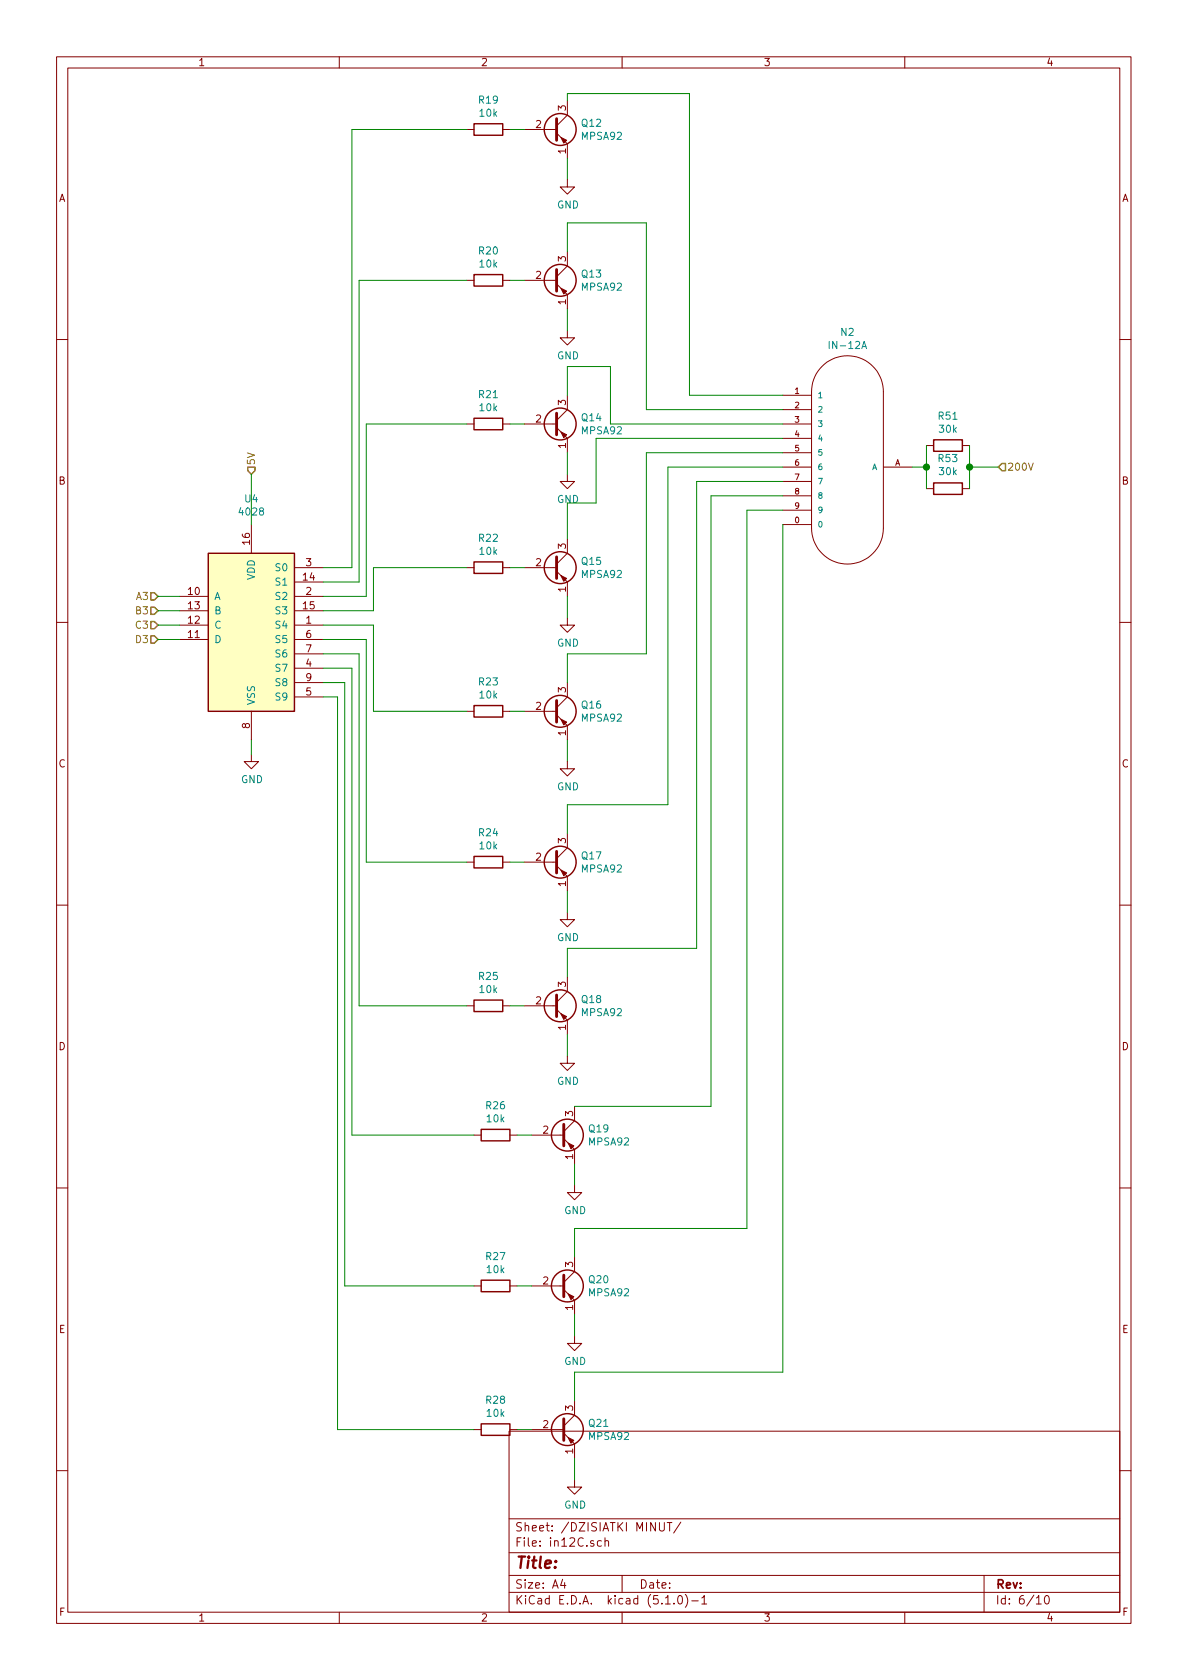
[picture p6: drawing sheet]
EESchema Schematic File Version 4
LIBS:ni12_zegar-cache
EELAYER 29 0
EELAYER END
$Descr A4 8268 11693 portrait
encoding utf-8
Sheet 6 10
Title ""
Date ""
Rev ""
Comp ""
Comment1 ""
Comment2 ""
Comment3 ""
Comment4 ""
$EndDescr
$Comp
L Transistor_BJT:MPSA92 Q?
U 1 1
P 3850 6000
AR Path="/5CB10040/5CB14535" Ref="Q?"  Part="1" 
AR Path="/5CBC3935/5CB14535" Ref="Q?"  Part="1" 
AR Path="/5CBC3C3E/5CB14535" Ref="Q17"  Part="1" 
AR Path="/5CBC3F24/5CB14535" Ref="Q?"  Part="1" 
F 0 "Q17" H 4041 6046 50  0000 L CNN
F 1 "MPSA92" H 4041 5955 50  0000 L CNN
F 2 "Package_TO_SOT_SMD:SOT-23_Handsoldering" H 4050 5925 50  0001 L CIN
F 3 "http://www.onsemi.com/pub_link/Collateral/MPSA92-D.PDF" H 3850 6000 50  0001 L CNN
	1    3850 6000
	1    0    0    -1  
$EndComp
$Comp
L Device:R R?
U 1 1
P 3400 6000
AR Path="/5CB10040/5CB14C35" Ref="R?"  Part="1" 
AR Path="/5CBC3935/5CB14C35" Ref="R?"  Part="1" 
AR Path="/5CBC3C3E/5CB14C35" Ref="R24"  Part="1" 
AR Path="/5CBC3F24/5CB14C35" Ref="R?"  Part="1" 
F 0 "R24" V 3193 6000 50  0000 C CNN
F 1 "10k" V 3284 6000 50  0000 C CNN
F 2 "Resistor_SMD:R_0805_2012Metric_Pad1.15x1.40mm_HandSolder" V 3330 6000 50  0001 C CNN
F 3 "~" H 3400 6000 50  0001 C CNN
	1    3400 6000
	0    1    1    0   
$EndComp
Wire Wire Line
	3550 6000 3650 6000
$Comp
L power:GND #PWR?
U 1 1
P 3950 6350
AR Path="/5CB10040/5CC3D207" Ref="#PWR?"  Part="1" 
AR Path="/5CBC3935/5CC3D207" Ref="#PWR?"  Part="1" 
AR Path="/5CBC3C3E/5CC3D207" Ref="#PWR038"  Part="1" 
AR Path="/5CBC3F24/5CC3D207" Ref="#PWR?"  Part="1" 
F 0 "#PWR038" H 3950 6100 50  0001 C CNN
F 1 "GND" H 3955 6177 50  0000 C CNN
F 2 "" H 3950 6350 50  0001 C CNN
F 3 "" H 3950 6350 50  0001 C CNN
	1    3950 6350
	1    0    0    -1  
$EndComp
Wire Wire Line
	3950 6350 3950 6200
$Comp
L 4xxx:4028 U?
U 1 1
P 1750 4350
AR Path="/5CB10040/5CC3D20B" Ref="U?"  Part="1" 
AR Path="/5CBC3935/5CC3D20B" Ref="U?"  Part="1" 
AR Path="/5CBC3C3E/5CC3D20B" Ref="U4"  Part="1" 
AR Path="/5CBC3F24/5CC3D20B" Ref="U?"  Part="1" 
F 0 "U4" H 1750 5231 50  0000 C CNN
F 1 "4028" H 1750 5140 50  0000 C CNN
F 2 "Package_SO:SOIC-16_3.9x9.9mm_P1.27mm" H 1750 4350 50  0001 C CNN
F 3 "http://www.intersil.com/content/dam/Intersil/documents/cd40/cd4028bms.pdf" H 1750 4350 50  0001 C CNN
	1    1750 4350
	1    0    0    -1  
$EndComp
$Comp
L power:GND #PWR?
U 1 1
P 1750 5250
AR Path="/5CB10040/5CC3D20D" Ref="#PWR?"  Part="1" 
AR Path="/5CBC3935/5CC3D20D" Ref="#PWR?"  Part="1" 
AR Path="/5CBC3C3E/5CC3D20D" Ref="#PWR032"  Part="1" 
AR Path="/5CBC3F24/5CC3D20D" Ref="#PWR?"  Part="1" 
F 0 "#PWR032" H 1750 5000 50  0001 C CNN
F 1 "GND" H 1755 5077 50  0000 C CNN
F 2 "" H 1750 5250 50  0001 C CNN
F 3 "" H 1750 5250 50  0001 C CNN
	1    1750 5250
	1    0    0    -1  
$EndComp
Wire Wire Line
	1750 5250 1750 5150
Wire Wire Line
	3950 5800 3950 5600
$Comp
L Transistor_BJT:MPSA92 Q?
U 1 1
P 3850 4950
AR Path="/5CB10040/5CB189FA" Ref="Q?"  Part="1" 
AR Path="/5CBC3935/5CB189FA" Ref="Q?"  Part="1" 
AR Path="/5CBC3C3E/5CB189FA" Ref="Q16"  Part="1" 
AR Path="/5CBC3F24/5CB189FA" Ref="Q?"  Part="1" 
F 0 "Q16" H 4041 4996 50  0000 L CNN
F 1 "MPSA92" H 4041 4905 50  0000 L CNN
F 2 "Package_TO_SOT_SMD:SOT-23_Handsoldering" H 4050 4875 50  0001 L CIN
F 3 "http://www.onsemi.com/pub_link/Collateral/MPSA92-D.PDF" H 3850 4950 50  0001 L CNN
	1    3850 4950
	1    0    0    -1  
$EndComp
$Comp
L Device:R R?
U 1 1
P 3400 4950
AR Path="/5CB10040/5CC3D215" Ref="R?"  Part="1" 
AR Path="/5CBC3935/5CC3D215" Ref="R?"  Part="1" 
AR Path="/5CBC3C3E/5CC3D215" Ref="R23"  Part="1" 
AR Path="/5CBC3F24/5CC3D215" Ref="R?"  Part="1" 
F 0 "R23" V 3193 4950 50  0000 C CNN
F 1 "10k" V 3284 4950 50  0000 C CNN
F 2 "Resistor_SMD:R_0805_2012Metric_Pad1.15x1.40mm_HandSolder" V 3330 4950 50  0001 C CNN
F 3 "~" H 3400 4950 50  0001 C CNN
	1    3400 4950
	0    1    1    0   
$EndComp
Wire Wire Line
	3550 4950 3650 4950
Wire Wire Line
	3950 4750 3950 4550
$Comp
L Transistor_BJT:MPSA92 Q?
U 1 1
P 3850 3950
AR Path="/5CB10040/5CC3D21B" Ref="Q?"  Part="1" 
AR Path="/5CBC3935/5CC3D21B" Ref="Q?"  Part="1" 
AR Path="/5CBC3C3E/5CC3D21B" Ref="Q15"  Part="1" 
AR Path="/5CBC3F24/5CC3D21B" Ref="Q?"  Part="1" 
F 0 "Q15" H 4041 3996 50  0000 L CNN
F 1 "MPSA92" H 4041 3905 50  0000 L CNN
F 2 "Package_TO_SOT_SMD:SOT-23_Handsoldering" H 4050 3875 50  0001 L CIN
F 3 "http://www.onsemi.com/pub_link/Collateral/MPSA92-D.PDF" H 3850 3950 50  0001 L CNN
	1    3850 3950
	1    0    0    -1  
$EndComp
$Comp
L Device:R R?
U 1 1
P 3400 3950
AR Path="/5CB10040/5CC3D21E" Ref="R?"  Part="1" 
AR Path="/5CBC3935/5CC3D21E" Ref="R?"  Part="1" 
AR Path="/5CBC3C3E/5CC3D21E" Ref="R22"  Part="1" 
AR Path="/5CBC3F24/5CC3D21E" Ref="R?"  Part="1" 
F 0 "R22" V 3193 3950 50  0000 C CNN
F 1 "10k" V 3284 3950 50  0000 C CNN
F 2 "Resistor_SMD:R_0805_2012Metric_Pad1.15x1.40mm_HandSolder" V 3330 3950 50  0001 C CNN
F 3 "~" H 3400 3950 50  0001 C CNN
	1    3400 3950
	0    1    1    0   
$EndComp
Wire Wire Line
	3550 3950 3650 3950
$Comp
L power:GND #PWR?
U 1 1
P 3950 4300
AR Path="/5CB10040/5CB19697" Ref="#PWR?"  Part="1" 
AR Path="/5CBC3935/5CB19697" Ref="#PWR?"  Part="1" 
AR Path="/5CBC3C3E/5CB19697" Ref="#PWR036"  Part="1" 
AR Path="/5CBC3F24/5CB19697" Ref="#PWR?"  Part="1" 
F 0 "#PWR036" H 3950 4050 50  0001 C CNN
F 1 "GND" H 3955 4127 50  0000 C CNN
F 2 "" H 3950 4300 50  0001 C CNN
F 3 "" H 3950 4300 50  0001 C CNN
	1    3950 4300
	1    0    0    -1  
$EndComp
Wire Wire Line
	3950 4300 3950 4150
$Comp
L Transistor_BJT:MPSA92 Q?
U 1 1
P 3850 7000
AR Path="/5CB10040/5CC3D224" Ref="Q?"  Part="1" 
AR Path="/5CBC3935/5CC3D224" Ref="Q?"  Part="1" 
AR Path="/5CBC3C3E/5CC3D224" Ref="Q18"  Part="1" 
AR Path="/5CBC3F24/5CC3D224" Ref="Q?"  Part="1" 
F 0 "Q18" H 4041 7046 50  0000 L CNN
F 1 "MPSA92" H 4041 6955 50  0000 L CNN
F 2 "Package_TO_SOT_SMD:SOT-23_Handsoldering" H 4050 6925 50  0001 L CIN
F 3 "http://www.onsemi.com/pub_link/Collateral/MPSA92-D.PDF" H 3850 7000 50  0001 L CNN
	1    3850 7000
	1    0    0    -1  
$EndComp
$Comp
L Device:R R?
U 1 1
P 3400 7000
AR Path="/5CB10040/5CC3D227" Ref="R?"  Part="1" 
AR Path="/5CBC3935/5CC3D227" Ref="R?"  Part="1" 
AR Path="/5CBC3C3E/5CC3D227" Ref="R25"  Part="1" 
AR Path="/5CBC3F24/5CC3D227" Ref="R?"  Part="1" 
F 0 "R25" V 3193 7000 50  0000 C CNN
F 1 "10k" V 3284 7000 50  0000 C CNN
F 2 "Resistor_SMD:R_0805_2012Metric_Pad1.15x1.40mm_HandSolder" V 3330 7000 50  0001 C CNN
F 3 "~" H 3400 7000 50  0001 C CNN
	1    3400 7000
	0    1    1    0   
$EndComp
Wire Wire Line
	3550 7000 3650 7000
$Comp
L power:GND #PWR?
U 1 1
P 3950 7350
AR Path="/5CB10040/5CC3D228" Ref="#PWR?"  Part="1" 
AR Path="/5CBC3935/5CC3D228" Ref="#PWR?"  Part="1" 
AR Path="/5CBC3C3E/5CC3D228" Ref="#PWR039"  Part="1" 
AR Path="/5CBC3F24/5CC3D228" Ref="#PWR?"  Part="1" 
F 0 "#PWR039" H 3950 7100 50  0001 C CNN
F 1 "GND" H 3955 7177 50  0000 C CNN
F 2 "" H 3950 7350 50  0001 C CNN
F 3 "" H 3950 7350 50  0001 C CNN
	1    3950 7350
	1    0    0    -1  
$EndComp
Wire Wire Line
	3950 7350 3950 7200
Wire Wire Line
	3950 6800 3950 6600
Wire Wire Line
	3950 5300 3950 5150
$Comp
L power:GND #PWR?
U 1 1
P 3950 5300
AR Path="/5CB10040/5CC3D218" Ref="#PWR?"  Part="1" 
AR Path="/5CBC3935/5CC3D218" Ref="#PWR?"  Part="1" 
AR Path="/5CBC3C3E/5CC3D218" Ref="#PWR037"  Part="1" 
AR Path="/5CBC3F24/5CC3D218" Ref="#PWR?"  Part="1" 
F 0 "#PWR037" H 3950 5050 50  0001 C CNN
F 1 "GND" H 3955 5127 50  0000 C CNN
F 2 "" H 3950 5300 50  0001 C CNN
F 3 "" H 3950 5300 50  0001 C CNN
	1    3950 5300
	1    0    0    -1  
$EndComp
Wire Wire Line
	3250 4950 2600 4950
Wire Wire Line
	2600 4950 2600 4350
Wire Wire Line
	2550 4450 2550 6000
Wire Wire Line
	2550 6000 3250 6000
Wire Wire Line
	2500 4550 2500 7000
Wire Wire Line
	2500 7000 3250 7000
Wire Wire Line
	2600 4250 2600 3950
Wire Wire Line
	2600 3950 3250 3950
$Comp
L Transistor_BJT:MPSA92 Q?
U 1 1
P 3850 1950
AR Path="/5CB10040/5CC3D22D" Ref="Q?"  Part="1" 
AR Path="/5CBC3935/5CC3D22D" Ref="Q?"  Part="1" 
AR Path="/5CBC3C3E/5CC3D22D" Ref="Q13"  Part="1" 
AR Path="/5CBC3F24/5CC3D22D" Ref="Q?"  Part="1" 
F 0 "Q13" H 4041 1996 50  0000 L CNN
F 1 "MPSA92" H 4041 1905 50  0000 L CNN
F 2 "Package_TO_SOT_SMD:SOT-23_Handsoldering" H 4050 1875 50  0001 L CIN
F 3 "http://www.onsemi.com/pub_link/Collateral/MPSA92-D.PDF" H 3850 1950 50  0001 L CNN
	1    3850 1950
	1    0    0    -1  
$EndComp
$Comp
L Device:R R?
U 1 1
P 3400 1950
AR Path="/5CB10040/5CC3D22E" Ref="R?"  Part="1" 
AR Path="/5CBC3935/5CC3D22E" Ref="R?"  Part="1" 
AR Path="/5CBC3C3E/5CC3D22E" Ref="R20"  Part="1" 
AR Path="/5CBC3F24/5CC3D22E" Ref="R?"  Part="1" 
F 0 "R20" V 3193 1950 50  0000 C CNN
F 1 "10k" V 3284 1950 50  0000 C CNN
F 2 "Resistor_SMD:R_0805_2012Metric_Pad1.15x1.40mm_HandSolder" V 3330 1950 50  0001 C CNN
F 3 "~" H 3400 1950 50  0001 C CNN
	1    3400 1950
	0    1    1    0   
$EndComp
Wire Wire Line
	3550 1950 3650 1950
$Comp
L power:GND #PWR?
U 1 1
P 3950 2300
AR Path="/5CB10040/5CC3D233" Ref="#PWR?"  Part="1" 
AR Path="/5CBC3935/5CC3D233" Ref="#PWR?"  Part="1" 
AR Path="/5CBC3C3E/5CC3D233" Ref="#PWR034"  Part="1" 
AR Path="/5CBC3F24/5CC3D233" Ref="#PWR?"  Part="1" 
F 0 "#PWR034" H 3950 2050 50  0001 C CNN
F 1 "GND" H 3955 2127 50  0000 C CNN
F 2 "" H 3950 2300 50  0001 C CNN
F 3 "" H 3950 2300 50  0001 C CNN
	1    3950 2300
	1    0    0    -1  
$EndComp
Wire Wire Line
	3950 2300 3950 2150
Wire Wire Line
	3950 1750 3950 1550
$Comp
L Transistor_BJT:MPSA92 Q?
U 1 1
P 3850 900
AR Path="/5CB10040/5CC3D234" Ref="Q?"  Part="1" 
AR Path="/5CBC3935/5CC3D234" Ref="Q?"  Part="1" 
AR Path="/5CBC3C3E/5CC3D234" Ref="Q12"  Part="1" 
AR Path="/5CBC3F24/5CC3D234" Ref="Q?"  Part="1" 
F 0 "Q12" H 4041 946 50  0000 L CNN
F 1 "MPSA92" H 4041 855 50  0000 L CNN
F 2 "Package_TO_SOT_SMD:SOT-23_Handsoldering" H 4050 825 50  0001 L CIN
F 3 "http://www.onsemi.com/pub_link/Collateral/MPSA92-D.PDF" H 3850 900 50  0001 L CNN
	1    3850 900 
	1    0    0    -1  
$EndComp
$Comp
L Device:R R?
U 1 1
P 3400 900
AR Path="/5CB10040/5CC3D238" Ref="R?"  Part="1" 
AR Path="/5CBC3935/5CC3D238" Ref="R?"  Part="1" 
AR Path="/5CBC3C3E/5CC3D238" Ref="R19"  Part="1" 
AR Path="/5CBC3F24/5CC3D238" Ref="R?"  Part="1" 
F 0 "R19" V 3193 900 50  0000 C CNN
F 1 "10k" V 3284 900 50  0000 C CNN
F 2 "Resistor_SMD:R_0805_2012Metric_Pad1.15x1.40mm_HandSolder" V 3330 900 50  0001 C CNN
F 3 "~" H 3400 900 50  0001 C CNN
	1    3400 900 
	0    1    1    0   
$EndComp
Wire Wire Line
	3550 900  3650 900 
Wire Wire Line
	3950 700  3950 650 
$Comp
L Transistor_BJT:MPSA92 Q?
U 1 1
P 3850 2950
AR Path="/5CB10040/5CC3D23A" Ref="Q?"  Part="1" 
AR Path="/5CBC3935/5CC3D23A" Ref="Q?"  Part="1" 
AR Path="/5CBC3C3E/5CC3D23A" Ref="Q14"  Part="1" 
AR Path="/5CBC3F24/5CC3D23A" Ref="Q?"  Part="1" 
F 0 "Q14" H 4041 2996 50  0000 L CNN
F 1 "MPSA92" H 4041 2905 50  0000 L CNN
F 2 "Package_TO_SOT_SMD:SOT-23_Handsoldering" H 4050 2875 50  0001 L CIN
F 3 "http://www.onsemi.com/pub_link/Collateral/MPSA92-D.PDF" H 3850 2950 50  0001 L CNN
	1    3850 2950
	1    0    0    -1  
$EndComp
$Comp
L Device:R R?
U 1 1
P 3400 2950
AR Path="/5CB10040/5CC3D23D" Ref="R?"  Part="1" 
AR Path="/5CBC3935/5CC3D23D" Ref="R?"  Part="1" 
AR Path="/5CBC3C3E/5CC3D23D" Ref="R21"  Part="1" 
AR Path="/5CBC3F24/5CC3D23D" Ref="R?"  Part="1" 
F 0 "R21" V 3193 2950 50  0000 C CNN
F 1 "10k" V 3284 2950 50  0000 C CNN
F 2 "Resistor_SMD:R_0805_2012Metric_Pad1.15x1.40mm_HandSolder" V 3330 2950 50  0001 C CNN
F 3 "~" H 3400 2950 50  0001 C CNN
	1    3400 2950
	0    1    1    0   
$EndComp
Wire Wire Line
	3550 2950 3650 2950
$Comp
L power:GND #PWR?
U 1 1
P 3950 3300
AR Path="/5CB10040/5CC3D241" Ref="#PWR?"  Part="1" 
AR Path="/5CBC3935/5CC3D241" Ref="#PWR?"  Part="1" 
AR Path="/5CBC3C3E/5CC3D241" Ref="#PWR035"  Part="1" 
AR Path="/5CBC3F24/5CC3D241" Ref="#PWR?"  Part="1" 
F 0 "#PWR035" H 3950 3050 50  0001 C CNN
F 1 "GND" H 3955 3127 50  0000 C CNN
F 2 "" H 3950 3300 50  0001 C CNN
F 3 "" H 3950 3300 50  0001 C CNN
	1    3950 3300
	1    0    0    -1  
$EndComp
Wire Wire Line
	3950 3300 3950 3150
Wire Wire Line
	3950 2750 3950 2550
Wire Wire Line
	3950 1250 3950 1100
$Comp
L power:GND #PWR?
U 1 1
P 3950 1250
AR Path="/5CB10040/5CB2D846" Ref="#PWR?"  Part="1" 
AR Path="/5CBC3935/5CB2D846" Ref="#PWR?"  Part="1" 
AR Path="/5CBC3C3E/5CB2D846" Ref="#PWR033"  Part="1" 
AR Path="/5CBC3F24/5CB2D846" Ref="#PWR?"  Part="1" 
F 0 "#PWR033" H 3950 1000 50  0001 C CNN
F 1 "GND" H 3955 1077 50  0000 C CNN
F 2 "" H 3950 1250 50  0001 C CNN
F 3 "" H 3950 1250 50  0001 C CNN
	1    3950 1250
	1    0    0    -1  
$EndComp
Wire Wire Line
	2550 4150 2550 2950
Wire Wire Line
	2550 2950 3250 2950
Wire Wire Line
	2500 1950 3250 1950
Wire Wire Line
	2500 1950 2500 4050
Wire Wire Line
	2450 3950 2450 900 
Wire Wire Line
	2450 900  3250 900 
$Comp
L Transistor_BJT:MPSA92 Q?
U 1 1
P 3900 8950
AR Path="/5CB10040/5CB35F9F" Ref="Q?"  Part="1" 
AR Path="/5CBC3935/5CB35F9F" Ref="Q?"  Part="1" 
AR Path="/5CBC3C3E/5CB35F9F" Ref="Q20"  Part="1" 
AR Path="/5CBC3F24/5CB35F9F" Ref="Q?"  Part="1" 
F 0 "Q20" H 4091 8996 50  0000 L CNN
F 1 "MPSA92" H 4091 8905 50  0000 L CNN
F 2 "Package_TO_SOT_SMD:SOT-23_Handsoldering" H 4100 8875 50  0001 L CIN
F 3 "http://www.onsemi.com/pub_link/Collateral/MPSA92-D.PDF" H 3900 8950 50  0001 L CNN
	1    3900 8950
	1    0    0    -1  
$EndComp
$Comp
L Device:R R?
U 1 1
P 3450 8950
AR Path="/5CB10040/5CC3D24A" Ref="R?"  Part="1" 
AR Path="/5CBC3935/5CC3D24A" Ref="R?"  Part="1" 
AR Path="/5CBC3C3E/5CC3D24A" Ref="R27"  Part="1" 
AR Path="/5CBC3F24/5CC3D24A" Ref="R?"  Part="1" 
F 0 "R27" V 3243 8950 50  0000 C CNN
F 1 "10k" V 3334 8950 50  0000 C CNN
F 2 "Resistor_SMD:R_0805_2012Metric_Pad1.15x1.40mm_HandSolder" V 3380 8950 50  0001 C CNN
F 3 "~" H 3450 8950 50  0001 C CNN
	1    3450 8950
	0    1    1    0   
$EndComp
Wire Wire Line
	3600 8950 3700 8950
$Comp
L power:GND #PWR?
U 1 1
P 4000 9300
AR Path="/5CB10040/5CC3D24C" Ref="#PWR?"  Part="1" 
AR Path="/5CBC3935/5CC3D24C" Ref="#PWR?"  Part="1" 
AR Path="/5CBC3C3E/5CC3D24C" Ref="#PWR041"  Part="1" 
AR Path="/5CBC3F24/5CC3D24C" Ref="#PWR?"  Part="1" 
F 0 "#PWR041" H 4000 9050 50  0001 C CNN
F 1 "GND" H 4005 9127 50  0000 C CNN
F 2 "" H 4000 9300 50  0001 C CNN
F 3 "" H 4000 9300 50  0001 C CNN
	1    4000 9300
	1    0    0    -1  
$EndComp
Wire Wire Line
	4000 9300 4000 9150
Wire Wire Line
	4000 8750 4000 8550
$Comp
L Transistor_BJT:MPSA92 Q?
U 1 1
P 3900 7900
AR Path="/5CB10040/5CC3D24F" Ref="Q?"  Part="1" 
AR Path="/5CBC3935/5CC3D24F" Ref="Q?"  Part="1" 
AR Path="/5CBC3C3E/5CC3D24F" Ref="Q19"  Part="1" 
AR Path="/5CBC3F24/5CC3D24F" Ref="Q?"  Part="1" 
F 0 "Q19" H 4091 7946 50  0000 L CNN
F 1 "MPSA92" H 4091 7855 50  0000 L CNN
F 2 "Package_TO_SOT_SMD:SOT-23_Handsoldering" H 4100 7825 50  0001 L CIN
F 3 "http://www.onsemi.com/pub_link/Collateral/MPSA92-D.PDF" H 3900 7900 50  0001 L CNN
	1    3900 7900
	1    0    0    -1  
$EndComp
$Comp
L Device:R R?
U 1 1
P 3450 7900
AR Path="/5CB10040/5CC3D252" Ref="R?"  Part="1" 
AR Path="/5CBC3935/5CC3D252" Ref="R?"  Part="1" 
AR Path="/5CBC3C3E/5CC3D252" Ref="R26"  Part="1" 
AR Path="/5CBC3F24/5CC3D252" Ref="R?"  Part="1" 
F 0 "R26" V 3243 7900 50  0000 C CNN
F 1 "10k" V 3334 7900 50  0000 C CNN
F 2 "Resistor_SMD:R_0805_2012Metric_Pad1.15x1.40mm_HandSolder" V 3380 7900 50  0001 C CNN
F 3 "~" H 3450 7900 50  0001 C CNN
	1    3450 7900
	0    1    1    0   
$EndComp
Wire Wire Line
	3600 7900 3700 7900
$Comp
L Transistor_BJT:MPSA92 Q?
U 1 1
P 3900 9950
AR Path="/5CB10040/5CB35FC1" Ref="Q?"  Part="1" 
AR Path="/5CBC3935/5CB35FC1" Ref="Q?"  Part="1" 
AR Path="/5CBC3C3E/5CB35FC1" Ref="Q21"  Part="1" 
AR Path="/5CBC3F24/5CB35FC1" Ref="Q?"  Part="1" 
F 0 "Q21" H 4091 9996 50  0000 L CNN
F 1 "MPSA92" H 4091 9905 50  0000 L CNN
F 2 "Package_TO_SOT_SMD:SOT-23_Handsoldering" H 4100 9875 50  0001 L CIN
F 3 "http://www.onsemi.com/pub_link/Collateral/MPSA92-D.PDF" H 3900 9950 50  0001 L CNN
	1    3900 9950
	1    0    0    -1  
$EndComp
$Comp
L Device:R R?
U 1 1
P 3450 9950
AR Path="/5CB10040/5CC3D25A" Ref="R?"  Part="1" 
AR Path="/5CBC3935/5CC3D25A" Ref="R?"  Part="1" 
AR Path="/5CBC3C3E/5CC3D25A" Ref="R28"  Part="1" 
AR Path="/5CBC3F24/5CC3D25A" Ref="R?"  Part="1" 
F 0 "R28" V 3243 9950 50  0000 C CNN
F 1 "10k" V 3334 9950 50  0000 C CNN
F 2 "Resistor_SMD:R_0805_2012Metric_Pad1.15x1.40mm_HandSolder" V 3380 9950 50  0001 C CNN
F 3 "~" H 3450 9950 50  0001 C CNN
	1    3450 9950
	0    1    1    0   
$EndComp
Wire Wire Line
	3600 9950 3700 9950
$Comp
L power:GND #PWR?
U 1 1
P 4000 10300
AR Path="/5CB10040/5CC3D25D" Ref="#PWR?"  Part="1" 
AR Path="/5CBC3935/5CC3D25D" Ref="#PWR?"  Part="1" 
AR Path="/5CBC3C3E/5CC3D25D" Ref="#PWR042"  Part="1" 
AR Path="/5CBC3F24/5CC3D25D" Ref="#PWR?"  Part="1" 
F 0 "#PWR042" H 4000 10050 50  0001 C CNN
F 1 "GND" H 4005 10127 50  0000 C CNN
F 2 "" H 4000 10300 50  0001 C CNN
F 3 "" H 4000 10300 50  0001 C CNN
	1    4000 10300
	1    0    0    -1  
$EndComp
Wire Wire Line
	4000 10300 4000 10150
Wire Wire Line
	4000 9750 4000 9550
Wire Wire Line
	4000 8250 4000 8100
$Comp
L power:GND #PWR?
U 1 1
P 4000 8250
AR Path="/5CB10040/5CB35FD7" Ref="#PWR?"  Part="1" 
AR Path="/5CBC3935/5CB35FD7" Ref="#PWR?"  Part="1" 
AR Path="/5CBC3C3E/5CB35FD7" Ref="#PWR040"  Part="1" 
AR Path="/5CBC3F24/5CB35FD7" Ref="#PWR?"  Part="1" 
F 0 "#PWR040" H 4000 8000 50  0001 C CNN
F 1 "GND" H 4005 8077 50  0000 C CNN
F 2 "" H 4000 8250 50  0001 C CNN
F 3 "" H 4000 8250 50  0001 C CNN
	1    4000 8250
	1    0    0    -1  
$EndComp
Wire Wire Line
	2250 3950 2450 3950
Wire Wire Line
	2250 4050 2500 4050
Wire Wire Line
	2250 4150 2550 4150
Wire Wire Line
	2250 4250 2600 4250
Wire Wire Line
	2250 4350 2600 4350
Wire Wire Line
	2250 4450 2550 4450
Wire Wire Line
	2250 4550 2500 4550
Wire Wire Line
	2250 4650 2450 4650
Wire Wire Line
	2450 7900 3300 7900
Wire Wire Line
	2450 4650 2450 7900
Wire Wire Line
	2250 4750 2400 4750
Wire Wire Line
	2400 4750 2400 8950
Wire Wire Line
	2400 8950 3300 8950
Wire Wire Line
	2350 9950 2350 4850
Wire Wire Line
	2350 4850 2250 4850
Wire Wire Line
	2350 9950 3300 9950
Text HLabel 1750 3300 1    50   Input ~ 0
5V
Wire Wire Line
	1750 3300 1750 3650
Text HLabel 1100 4150 0    50   Input ~ 0
A3
Text HLabel 1100 4250 0    50   Input ~ 0
B3
Text HLabel 1100 4350 0    50   Input ~ 0
C3
Text HLabel 1100 4450 0    50   Input ~ 0
D3
Wire Wire Line
	1100 4450 1250 4450
Wire Wire Line
	1250 4350 1100 4350
Wire Wire Line
	1100 4250 1250 4250
Wire Wire Line
	1250 4150 1100 4150
$Comp
L russian-nixies:IN-12A N?
U 1 1
P 5950 3250
AR Path="/5CB10040/5CC3D263" Ref="N?"  Part="1" 
AR Path="/5CBC3935/5CC3D263" Ref="N?"  Part="1" 
AR Path="/5CBC3C3E/5CC3D263" Ref="N2"  Part="1" 
AR Path="/5CBC3F24/5CC3D263" Ref="N?"  Part="1" 
F 0 "N2" H 5900 4190 50  0000 C CNN
F 1 "IN-12A" H 5900 4099 50  0000 C CNN
F 2 "ni12_zegar:russian-nixies-IN-12" H 5950 3400 50  0001 C CNN
F 3 "" H 5950 3250 50  0001 C CNN
	1    5950 3250
	1    0    0    -1  
$EndComp
Wire Wire Line
	4000 9550 5450 9550
Wire Wire Line
	5450 9550 5450 3650
Wire Wire Line
	4000 8550 5200 8550
Wire Wire Line
	5200 8550 5200 3550
Wire Wire Line
	5200 3550 5450 3550
Wire Wire Line
	5450 3450 4950 3450
Wire Wire Line
	4950 3450 4950 7700
Wire Wire Line
	4950 7700 4000 7700
Wire Wire Line
	3950 6600 4850 6600
Wire Wire Line
	4850 6600 4850 3350
Wire Wire Line
	4850 3350 5450 3350
Wire Wire Line
	5450 3250 4650 3250
Wire Wire Line
	4650 3250 4650 5600
Wire Wire Line
	4650 5600 3950 5600
Wire Wire Line
	3950 4550 4500 4550
Wire Wire Line
	4500 4550 4500 3150
Wire Wire Line
	4500 3150 5450 3150
Wire Wire Line
	3950 3500 3950 3750
Wire Wire Line
	5450 3050 4150 3050
Wire Wire Line
	4150 3050 4150 3500
Wire Wire Line
	4150 3500 3950 3500
Wire Wire Line
	3950 2550 4250 2550
Wire Wire Line
	4250 2550 4250 2950
Wire Wire Line
	4250 2950 5450 2950
Wire Wire Line
	5450 2850 4500 2850
Wire Wire Line
	4500 2850 4500 1550
Wire Wire Line
	4500 1550 3950 1550
Wire Wire Line
	3950 650  4800 650 
Wire Wire Line
	4800 650  4800 2750
Wire Wire Line
	4800 2750 5450 2750
Wire Wire Line
	6350 3250 6450 3250
Wire Wire Line
	6950 3250 6750 3250
Text HLabel 6950 3250 2    50   Input ~ 0
200V
$Comp
L Device:R R?
U 1 1
P 6600 3400
AR Path="/5CBC3935/5CCE72A5" Ref="R?"  Part="1" 
AR Path="/5CB10040/5CCE72A5" Ref="R?"  Part="1" 
AR Path="/5CBC3C3E/5CCE72A5" Ref="R53"  Part="1" 
F 0 "R53" V 6807 3400 50  0000 C CNN
F 1 "30k" V 6716 3400 50  0000 C CNN
F 2 "Resistor_THT:R_Axial_DIN0411_L9.9mm_D3.6mm_P15.24mm_Horizontal" V 6530 3400 50  0001 C CNN
F 3 "~" H 6600 3400 50  0001 C CNN
	1    6600 3400
	0    -1   -1   0   
$EndComp
$Comp
L Device:R R?
U 1 1
P 6600 3100
AR Path="/5CBC3935/5CCE72AB" Ref="R?"  Part="1" 
AR Path="/5CB10040/5CCE72AB" Ref="R?"  Part="1" 
AR Path="/5CBC3C3E/5CCE72AB" Ref="R51"  Part="1" 
F 0 "R51" V 6393 3100 50  0000 C CNN
F 1 "30k" V 6484 3100 50  0000 C CNN
F 2 "Resistor_THT:R_Axial_DIN0411_L9.9mm_D3.6mm_P15.24mm_Horizontal" V 6530 3100 50  0001 C CNN
F 3 "~" H 6600 3100 50  0001 C CNN
	1    6600 3100
	0    1    1    0   
$EndComp
Wire Wire Line
	6450 3100 6450 3250
Connection ~ 6450 3250
Wire Wire Line
	6450 3250 6450 3400
Wire Wire Line
	6750 3400 6750 3250
Connection ~ 6750 3250
Wire Wire Line
	6750 3250 6750 3100
$EndSCHEMATC
